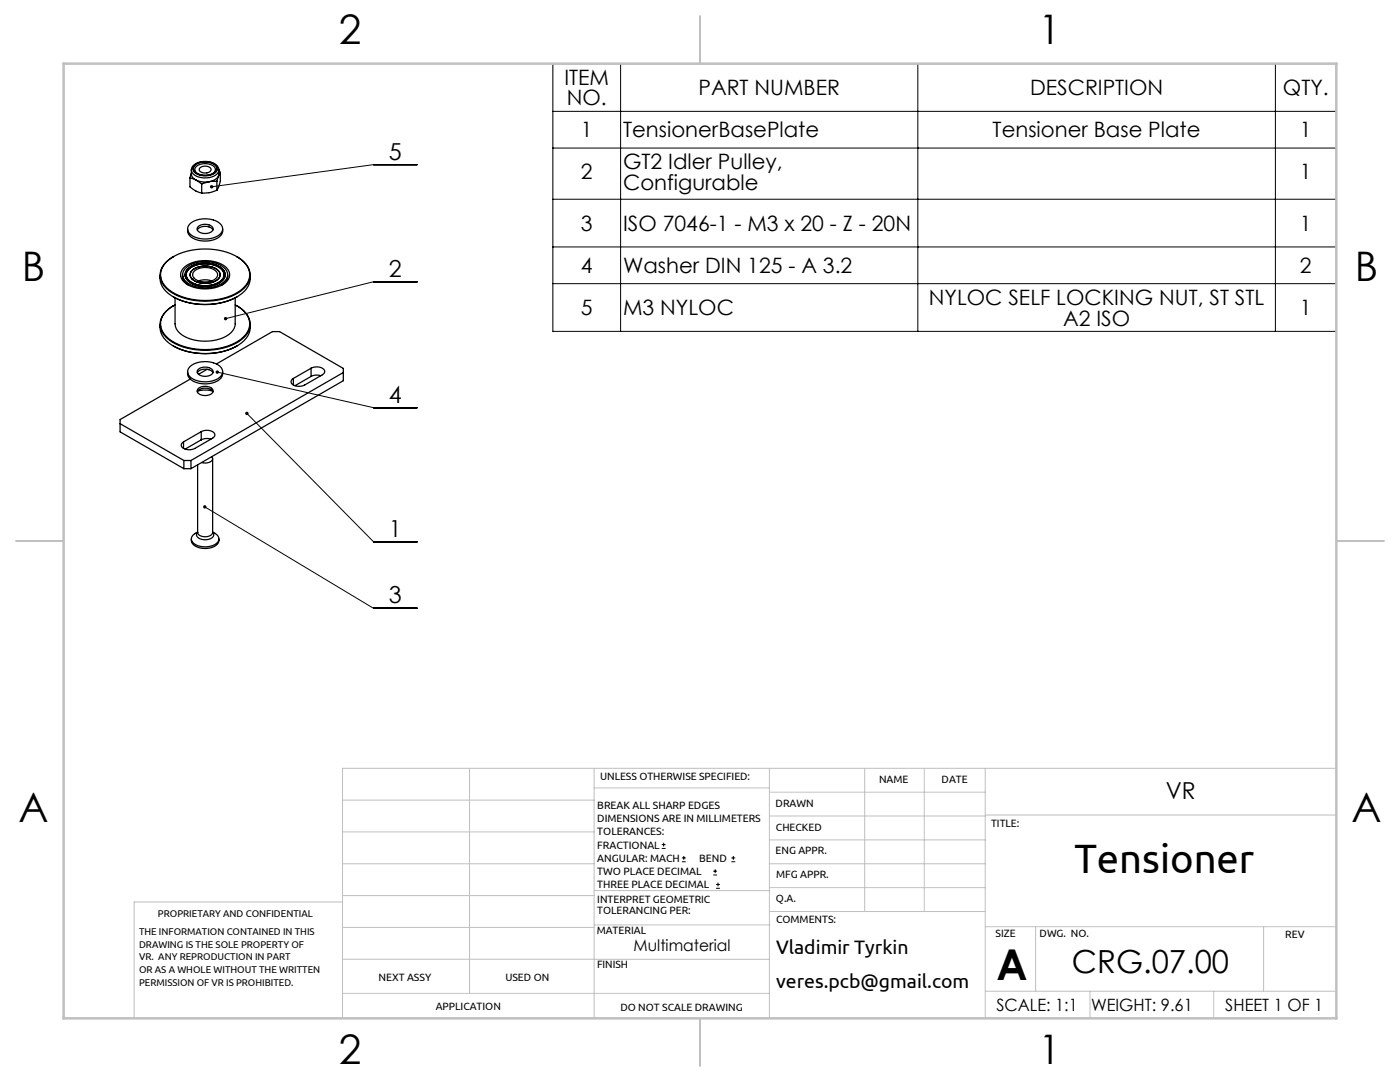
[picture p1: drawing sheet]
<svg xmlns="http://www.w3.org/2000/svg" width="279mm" height="216mm" viewBox="0 0 279 216" stroke-linecap="round" stroke-linejoin="round" font-family="sans-serif">
<g fill="none" stroke="#000" stroke-width=".2">
<path d="M110.3 12.7h156.4v53.4h-156.4zM123.9 12.7v53.4M183.2 12.7v53.4M254.5 12.7v53.4M83.3 32.9h-8.8l-32.3 4.4M110.3 22.2h156.4M110.3 29.5h156.4M110.3 39.8h156.4M83.3 56.2h-8.8l-29.5 7.4M110.3 49.3h156.4M110.3 56.6h156.4M43.4 74.3l31.1 7h8.8"/>
<path d="M49.3 82.5l25.2 25.6h8.8M40.9 101.1l33.6 20.3h8.8M132.1 169.3h.7M132.1 168.5h.7M132.4 168.2v.7M136.1 171.9h.8M136.1 171.2h.8M136.5 170.8v.8M142.3 174.6h.8M142.3 173.8h.8M142.7 173.5v.7M142.9 177.3h.8"/>
<path d="M142.9 176.5h.8M143.3 176.1v.8M146 171.9h.7M146 171.2h.7M146.3 170.8v.8"/>
</g>
<g fill="none" stroke="#c0c0c0" stroke-width=".2">
<path d="M68.4 159.7h50.2M93.7 153.3v44.9M118.6 153.3v49.9M118.6 157.2h34.9M153.5 153.3v49.9M153.5 158.1h43.1M172.6 153.3v28.6M184.5 153.3v28.6M196.6 153.3v49.9M266.7 153.3h-198.3v49.9M68.4 178.7h50.2M68.4 172.4h50.2"/>
<path d="M68.4 166h50.2M68.4 180h-41.6v23.2M118.6 177.7h35.1M153.5 167.6h43.1M153.5 162.8h43.1M153.5 172.4h43.1M153.5 177.1h43.1M196.6 162.6h70.1M68.4 198.2h85.1M68.4 185.1h50.2M68.4 191.4h50.2M118.6 191.4h34.9"/>
<path d="M118.6 184.6h35.1M153.7 181.9h42.9M196.6 197.8h70.1M196.6 184.9h70.1M206.7 184.9v12.9M217.5 197.8v5.4M242.2 197.8v5.4M252.2 184.9v12.9"/>
</g>
<path d="M139.7 3.2v9.5M3.2 107.9h9.5M266.7 107.9h9.5M139.7 203.2v9.5" fill="none" stroke="#c0c0c0" stroke-width=".25"/>
<path d="M12.7 12.7h254v190.5h-254z" fill="none" stroke="#c0c0c0" stroke-width=".5"/>
<path d="M49 82.3a.34 .34 0 0 0 .2 .5 .34 .34 0 0 0 .4-.3 .34 .34 0 0 0-.5-.3l.2 .3zM40.6 100.9l.3 .2-.3-.1a.34 .34 0 0 0 .2 .5 .34 .34 0 0 0 .4-.5 .34 .34 0 0 0-.6-.1zM43.1 74l-.1 .2h.4h-.4a.34 .34 0 0 0 .4 .4 .34 .34 0 0 0 .3-.5 .34 .34 0 0 0-.6-.1zM44.8 63.4l-.1 .3 .3-.1-.3 .1a.34 .34 0 0 0 .5 .2 .34 .34 0 0 0 .1-.5 .34 .34 0 0 0-.5 0zM42 37l-.1 .3h.3h-.3a.34 .34 0 0 0 .4 .3 .34 .34 0 0 0 .2-.5 .34 .34 0 0 0-.5-.1z" fill="#000"/>
<g fill="none" stroke="#000" stroke-width=".25">
<path d="M37.9 35.5v1.8l1.2 .8 1.2 .4M37.9 35.5l1.2 .4M38.2 34.6l-.3 .9M38.8 33.1a3.3 3.3 0 0 1 4.3 0 1.02 1.02 0 0 1-.6 1.6 3.1 3.1 0 0 1-3.9-.8v-.2zM38.9 32.9a3.4 3.4 0 0 1 4.3 .3 1.21 1.21 0 0 1-1.1 1.7 3.2 3.2 0 0 1-3.5-.9 .93 .93 0 0 1 .3-1.1zM39.1 35.9a4.3 4.3 0 0 0 2.7 .3M39.1 35.9l1.2 .8M39.2 33.2a2.84 2.84 0 0 1 3.7 .3l.1 .2a1.75 1.75 0 0 1-2 1.3 1.66 1.66 0 0 1-2.1-1.3zM39.9 33.5a1.6 1.6 0 0 1 2.2 .2 .89 .89 0 0 1-1.2 .8h-.3a.65 .65 0 0 1-.7-.3 .65 .65 0 0 1 0-.7zM40.3 36.7v1.8M41.8 36.2l-1.5 .5M43.3 38a6.1 6.1 0 0 1-3 .5"/>
<path d="M43.3 36.2h-1.5M43.3 36.2v1.8M43.6 35.1a2.36 2.36 0 0 1-1.8 1.1M43.6 35.1l-.3 1.1M43.7 33.9a2.08 2.08 0 0 0-2.1-1.7 3 3 0 0 0-3.4 1.4v.3M43.7 33.9h.1M43.7 33.9a2.23 2.23 0 0 1-2.4 1.6 2.9 2.9 0 0 1-3.1-1.3v-.3l.1 1.3 .8 .7M43.7 33.9l-.1 1.2M43.7 34.2l.3 .2M44 34.4a5.7 5.7 0 0 1-.4 2.9l-.3 .7M44 34.4l-.4 .7M31.9 54.9a4.5 4.5 0 0 0 3 4.5 13.7 13.7 0 0 0 13.3-.8 4 4 0 0 0 1.7-3.7"/>
<path d="M33.2 52.3a12.3 12.3 0 0 1 10.5-2.4 7.6 7.6 0 0 1 5.9 3.8 3.7 3.7 0 0 1-2 4.5 13.5 13.5 0 0 1-13.8-.3 3.5 3.5 0 0 1-.6-5.6zM34.6 59.2a13.9 13.9 0 0 0 12.7 0M34.6 51.2a4.4 4.4 0 0 0-2.6 4.3 5.5 5.5 0 0 0 3.7 3.6 13.8 13.8 0 0 0 12.5-1.2 3.6 3.6 0 0 0 0-6.1l-1-.6M34.9 59.4v5.2a3.3 3.3 0 0 0 2.5 2.8 9 9 0 0 0 8.7-1 2.49 2.49 0 0 0 .8-1.8v-5.2M36.4 54.8v.3a2.21 2.21 0 0 0 1.2 1.8M36.6 53.6a7 7 0 0 1 8.6-.2 1.99 1.99 0 0 1-.7 3.3 7.3 7.3 0 0 1-7.8-.4 1.85 1.85 0 0 1-.1-2.7zM37 53.6a6.5 6.5 0 0 1 7.8-.2 1.86 1.86 0 0 1-.7 3.3 6.7 6.7 0 0 1-7-.5 1.71 1.71 0 0 1-.1-2.6zM37.4 45.7a2.17 2.17 0 0 0 2.1 2.2 4.5 4.5 0 0 0 4.8-1.2l.1-1M37.5 53.7a5.7 5.7 0 0 1 7.1 .2 1.72 1.72 0 0 1-1 2.6 5.7 5.7 0 0 1-6.3-.7 1.49 1.49 0 0 1 .2-2.1zM37.7 53.7a5.5 5.5 0 0 1 6.6 .1 1.57 1.57 0 0 1-.7 2.6 5.5 5.5 0 0 1-6.1-.7 1.42 1.42 0 0 1 .2-2zM37.7 53.7a5.5 5.5 0 0 1 6.5 .1 1.57 1.57 0 0 1-.6 2.6 5.5 5.5 0 0 1-6.1-.7 1.42 1.42 0 0 1 .2-2zM37.9 44.6a4.9 4.9 0 0 1 6.3 .3 1.63 1.63 0 0 1-1.3 2.4 5.1 5.1 0 0 1-5.1-.7 1.32 1.32 0 0 1 .1-2z"/>
<path d="M38.2 54.1a4.2 4.2 0 0 1 5.4-.1 1.25 1.25 0 0 1-.6 2.1 4.4 4.4 0 0 1-4.7-.5 1.11 1.11 0 0 1-.1-1.5zM38.5 53.8a4.1 4.1 0 0 1 5.3 .5 1.43 1.43 0 0 1-1.2 2 4 4 0 0 1-4.5-1 1.15 1.15 0 0 1 .4-1.5zM38.8 54.1a3.5 3.5 0 0 1 4.4 .2 1.19 1.19 0 0 1-1 1.8 3.4 3.4 0 0 1-3.7-.9 .93 .93 0 0 1 .3-1.1zM39.4 45.9a2.05 2.05 0 0 1 3.1 0M39.6 45.2a2.02 2.02 0 0 1 2.9 .4 1.62 1.62 0 0 1-2.1 .9l-.4-.1a.72 .72 0 0 1-.6-.5 .72 .72 0 0 1 .2-.7zM39.6 56l1.2-.2 1.5 .2M45.4 54.8v.5a2.18 2.18 0 0 1-1.1 1.6M31.9 64.7a4.5 4.5 0 0 0 3 4.5 13.7 13.7 0 0 0 13.3-.8 4 4 0 0 0 1.7-3.7M34.6 69a13.9 13.9 0 0 0 12.7 0M34.6 61a4.4 4.4 0 0 0-2.6 4.3 5.5 5.5 0 0 0 3.7 3.6 13.8 13.8 0 0 0 12.5-1.2 3.6 3.6 0 0 0 0-6.1l-1-.6M34.9 60.8a4.4 4.4 0 0 0-2.8 4.4 5.5 5.5 0 0 0 3.6 3.6 13.6 13.6 0 0 0 12.5-1.2 3.5 3.5 0 0 0-.1-6l-1.2-.8M37.4 74.2a2.17 2.17 0 0 0 2.1 2.2 4.5 4.5 0 0 0 4.8-1.3l.1-.9"/>
<path d="M37.9 73.1a4.9 4.9 0 0 1 6.3 .3 1.63 1.63 0 0 1-1.3 2.4 5.1 5.1 0 0 1-5.1-.7 1.32 1.32 0 0 1 .1-2zM38 75.6l-14 8.1v2.5l12.7 7.3M39.4 78.2a2.03 2.03 0 0 1 3.1 0M39.4 74.4a2.05 2.05 0 0 1 3.1 0M39.4 78l1.8-.2 1.2 .2M39.6 73.7a2.02 2.02 0 0 1 2.9 .4 1.62 1.62 0 0 1-2.1 .9l-.4-.1a.72 .72 0 0 1-.6-.5 .72 .72 0 0 1 .2-.7zM39.6 77.5a2.21 2.21 0 0 1 2.9 .2 .93 .93 0 0 1-1 1.2 1.58 1.58 0 0 1-2.2-1zM41.3 73.7l-1.7 1M43.2 72.6l11.2-6.4h1.4l12.7 7.3v2.5l-30.4 17.5M58.5 75.5v1.3M62.1 73.5a2.16 2.16 0 0 1 2.7 .4 .7 .7 0 0 1-.5 .9l-3.5 2a2.16 2.16 0 0 1-2.7-.4 .7 .7 0 0 1 .4-.9M62.1 73.5l-3.6 2"/>
<path d="M62.1 73.5v1.6M62.1 75.1l-3.2 1.9M64 75l-.8-.2-1.1 .3M68.5 74.3l-30.4 17.6M24 84.5l12.7 7.4M36.6 88.2v1.3M36.7 93.5h1.4M36.7 91.9v1.6M36.7 91.9h1.4M38.1 91.9v1.6M39.4 92.8v13.4M40.2 86.1a2.16 2.16 0 0 1 2.6 .4 .7 .7 0 0 1-.4 .9l-3.5 2.1a2.16 2.16 0 0 1-2.7-.4 .7 .7 0 0 1 .4-.9"/>
<path d="M40.2 86.1l-3.6 2.1M40.2 86.1v1.7M40.2 87.8l-3.3 1.8M42.1 87.6l-.8-.1-1.1 .3M42.3 91.1a.69 .69 0 0 1 .1 .7 .69 .69 0 0 1-.6 .4l-.8 .2-.8-.1M42.4 91.5v14.7M38.2 107.5a1.7 1.7 0 0 0 1.7 1.8 3.5 3.5 0 0 0 3.7-1.1l.1-.7M39.4 106.2h.1M39.4 106.2l-.4 .2a1.19 1.19 0 0 0-.8 1.2 1.19 1.19 0 0 0 .8 1.1 4 4 0 0 0 4.4-.5 1.14 1.14 0 0 0-.5-1.8l-.5-.2M39.4 106.2a1.78 1.78 0 0 0 2.9 .4l.1-.4M39.4 106.2a.8 .8 0 0 0 .6 1.3 2.25 2.25 0 0 0 2.6-.6v-.4l-.2-.3"/>
</g>
<text font-size="8.5" x="198.9" y="195.5">A</text>
<text font-size="8.2" x="214.4" y="174.2">Tensioner</text>
<g font-size="8.1">
<text x="67.6" y="8.9">2</text>
<text x="207.3" y="8.9">1</text>
<text x="4.4" y="56.1">B</text>
<text x="270.4" y="56.1">B</text>
<text x="3.7" y="164.1">A</text>
<text x="269.7" y="164.1">A</text>
<text x="67.6" y="212.4">2</text>
<text x="207.3" y="212.4">1</text>
</g>
<text font-size="6.3" x="213.9" y="194.1">CRG.07.00</text>
<g font-size="4.7">
<text x="77.6" y="31.9">5</text>
<text x="77.6" y="55.3">2</text>
<text x="77.6" y="80.4">4</text>
<text x="77.6" y="107.1">1</text>
<text x="77.6" y="120.4">3</text>
<text x="232.7" y="159.4">VR</text>
</g>
<g font-size="4.2">
<text x="112.6" y="16.9">ITEM</text>
<text x="113.1" y="21">NO.</text>
<text x="139.4" y="19">PART NUMBER</text>
<text x="205.6" y="19">DESCRIPTION</text>
<text x="256" y="19">QTY.</text>
<text x="115.9" y="27.4">1</text>
<text x="124.4" y="27.4">TensionerBasePlate</text>
<text x="198.1" y="27.4">Tensioner Base Plate</text>
<text x="259.4" y="27.4">1</text>
<text x="115.9" y="35.8">2</text>
<text x="124.4" y="33.7">GT2 Idler Pulley,</text>
<text x="259.4" y="35.8">1</text>
<text x="124.4" y="37.8">Configurable</text>
<text x="115.9" y="46">3</text>
<text x="124.4" y="46">ISO 7046-1 - M3 x 20 - Z - 20N</text>
<text x="259.4" y="46">1</text>
<text x="115.9" y="54.5">4</text>
<text x="124.4" y="54.5">Washer DIN 125 - A 3.2</text>
<text x="259.4" y="54.5">2</text>
<text x="115.9" y="62.9">5</text>
<text x="124.4" y="62.9">M3 NYLOC</text>
<text x="185.4" y="60.8">NYLOC SELF LOCKING NUT, ST STL</text>
<text x="212.2" y="65">A2 ISO</text>
<text x="259.4" y="62.9">1</text>
</g>
<g font-size="3.9">
<text x="154.9" y="190.4">Vladimir Tyrkin</text>
<text x="154.9" y="197.2">veres.pcb@gmail.com</text>
</g>
<g font-size="3.4">
<text x="198.8" y="201.7">SCALE: 1:1</text>
<text x="217.7" y="201.8">WEIGHT: 9.61</text>
<text x="244.5" y="201.7">SHEET 1 OF 1</text>
</g>
<text font-size="3.2" x="126.5" y="189.8">Multimaterial</text>
<g font-size="2.1">
<text x="119.8" y="155.6">UNLESS OTHERWISE SPECIFIED:</text>
<text x="119.2" y="161.4">BREAK ALL SHARP EDGES</text>
<text x="154.8" y="161">DRAWN</text>
<text x="175.4" y="156.2">NAME</text>
<text x="187.9" y="156.2">DATE</text>
<text x="119.2" y="164">DIMENSIONS ARE IN MILLIMETERS</text>
<text x="119.2" y="166.7">TOLERANCES:</text>
<text x="154.9" y="165.8">CHECKED</text>
<text x="197.8" y="165">TITLE:</text>
<text x="119.2" y="169.3">FRACTIONAL</text>
<text x="119.2" y="172">ANGULAR: MACH</text>
<text x="139.5" y="172">BEND</text>
<text x="154.8" y="170.5">ENG APPR.</text>
<text x="119.2" y="174.6">TWO PLACE DECIMAL</text>
<text x="119.2" y="177.3">THREE PLACE DECIMAL</text>
<text x="154.9" y="180">Q.A.</text>
<text x="154.9" y="175.2">MFG APPR.</text>
<text x="119.2" y="180.2">INTERPRET GEOMETRIC</text>
<text x="119.2" y="182.3">TOLERANCING PER:</text>
<text x="154.9" y="184.2">COMMENTS:</text>
<text x="119.1" y="186.3">MATERIAL</text>
<text x="198.7" y="187">SIZE</text>
<text x="207.5" y="187">DWG. NO.</text>
<text x="256.5" y="187.1">REV</text>
<text x="75.5" y="195.8">NEXT ASSY</text>
<text x="100.9" y="195.7">USED ON</text>
<text x="119.2" y="193.1">FINISH</text>
<text x="86.9" y="201.6">APPLICATION</text>
<text x="123.8" y="201.6">DO NOT SCALE DRAWING</text>
</g>
<g font-size="2">
<text x="31.5" y="183">PROPRIETARY AND CONFIDENTIAL</text>
<text x="27.8" y="186.6">THE INFORMATION CONTAINED IN THIS</text>
<text x="27.8" y="189.1">DRAWING IS THE SOLE PROPERTY OF</text>
<text x="27.8" y="191.6">VR. ANY REPRODUCTION IN PART</text>
<text x="27.8" y="194.2">OR AS A WHOLE WITHOUT THE WRITTEN</text>
<text x="27.8" y="196.7">PERMISSION OF VR IS PROHIBITED.</text>
</g>
</svg>
